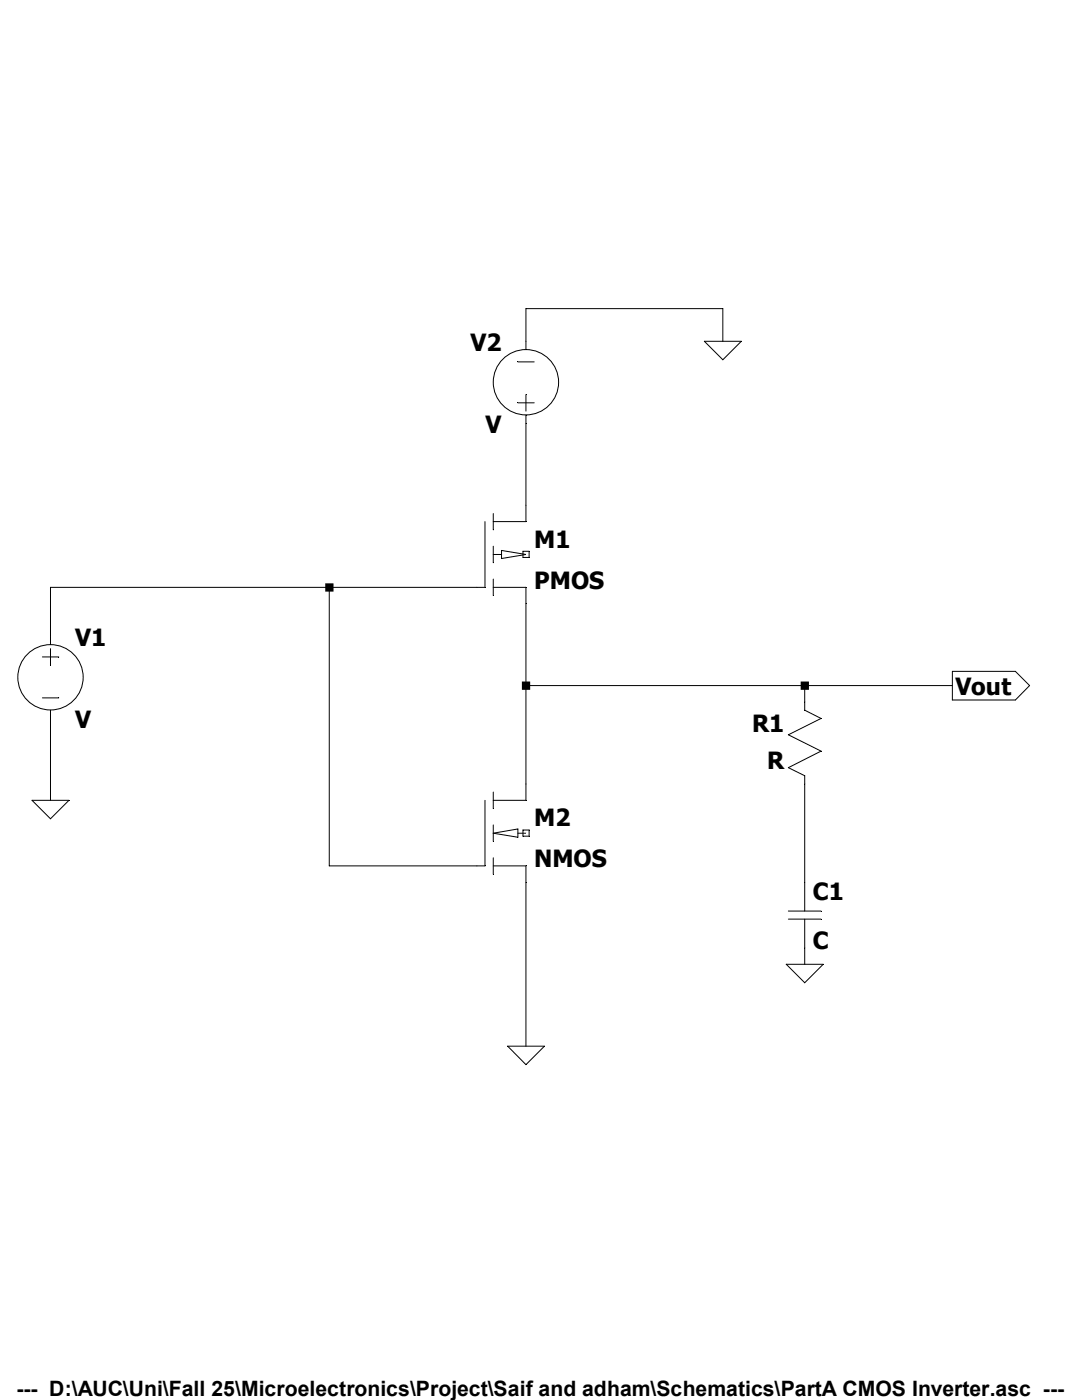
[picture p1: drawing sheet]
Version 4.1
SHEET 1 880 756
WIRE 288 16 96 16
WIRE 96 48 96 16
WIRE 288 48 288 16
WIRE 96 208 96 128
WIRE -96 288 -368 288
WIRE 48 288 -96 288
WIRE -368 336 -368 288
WIRE 96 384 96 304
WIRE 368 384 96 384
WIRE 512 384 368 384
WIRE 368 400 368 384
WIRE 96 480 96 384
WIRE -368 496 -368 416
WIRE -96 560 -96 288
WIRE 48 560 -96 560
WIRE 368 576 368 480
WIRE 368 656 368 640
WIRE 96 736 96 576
FLAG 288 48 0
FLAG 96 736 0
FLAG 512 384 Vout
IOPIN 512 384 Out
FLAG -368 496 0
FLAG 368 656 0
SYMBOL voltage -368 320 R0
SYMATTR InstName V1
SYMBOL pmos4 48 208 R0
SYMATTR InstName M1
SYMBOL nmos4 48 480 R0
SYMATTR InstName M2
SYMBOL res 384 496 R180
WINDOW 0 36 76 Left 2
WINDOW 3 36 40 Left 2
SYMATTR InstName R1
SYMBOL cap 352 576 R0
SYMATTR InstName C1
SYMBOL voltage 96 144 R180
WINDOW 0 24 96 Left 2
WINDOW 3 24 16 Left 2
SYMATTR InstName V2
